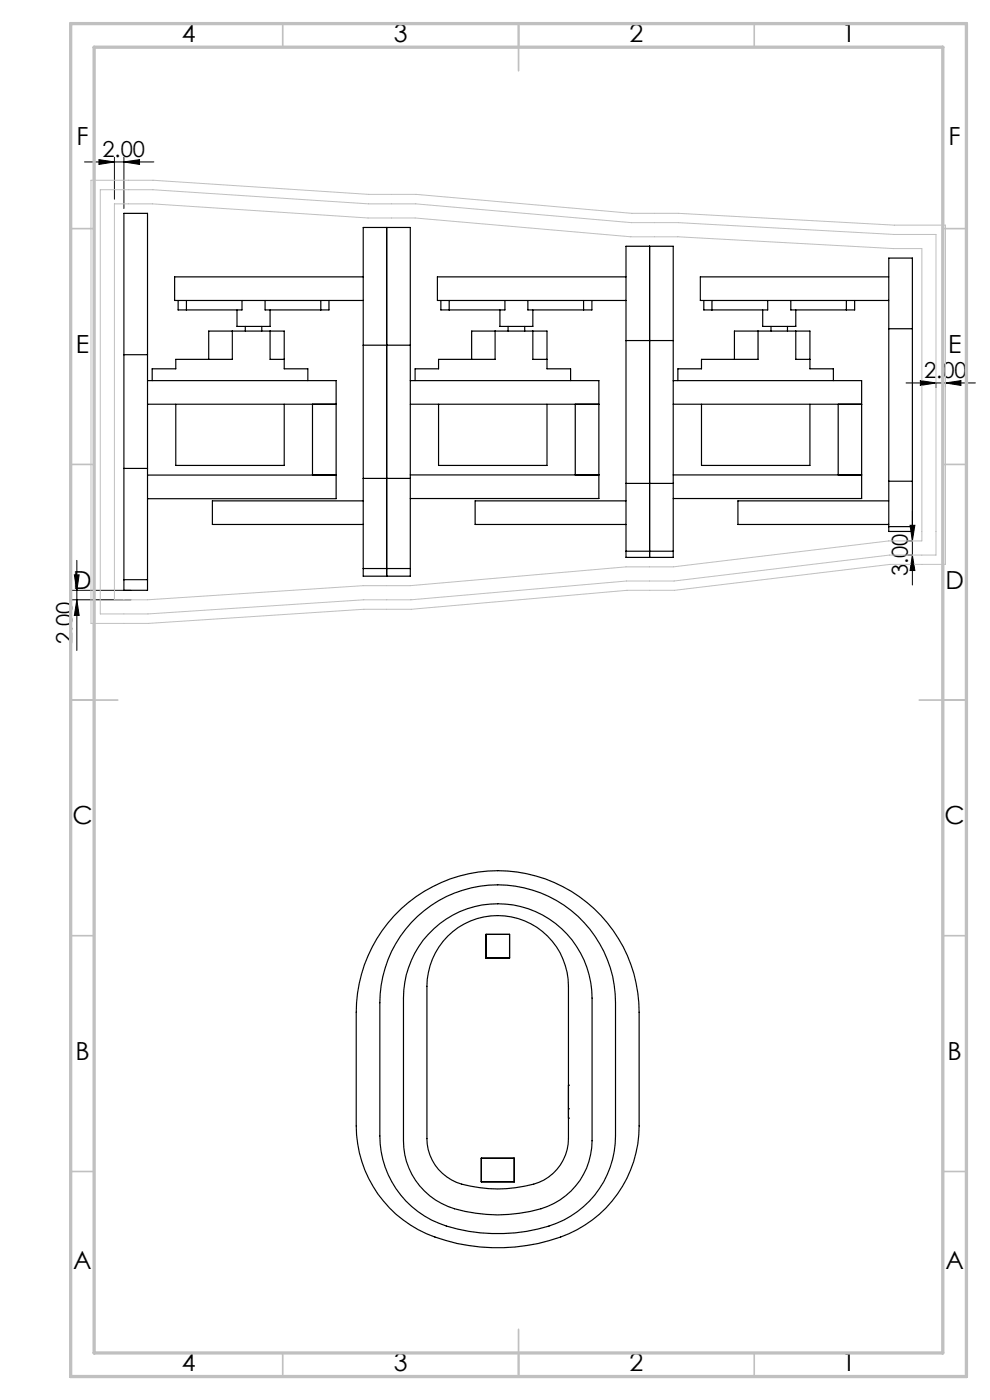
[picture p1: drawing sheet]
<svg xmlns="http://www.w3.org/2000/svg" width="210mm" height="297mm" viewBox="0 0 210 297" stroke-linecap="round" stroke-linejoin="round" font-family="sans-serif">
<g fill="none" stroke="#000" stroke-width=".21">
<path d="M17.9 34.4h14.7M21 33.9l3.3 .5-3.3 .5zM24.3 33.4v8.9M26.3 34.4l3.3-.5v1zM26.3 33.4v10.8M192.2 81.2h14.7M195.2 80.7l3.3 .5-3.3 .6zM198.5 81.2v1M200.6 81.2l3.2-.5v1.1zM200.6 81.2v1M16.3 118.9v19.1M192.5 117.8h1"/>
<path d="M192.5 114.8h1M193 111.4h1.1l-.6 3.4zM193.5 108.4v15.7M193.5 117.8l.6 3.2h-1.1zM15.3 127.2h12.5M15.3 125.2h12.5M15.8 122h1l-.5 3.2zM16.3 127.2l.5 3.4h-1z"/>
</g>
<path d="M19.3 38.2h13.2l45.7 3h10.1l45.7 4.1h9.9l45.8 2.5h10.9v71.9h-11.8l-45.7 5.5h-10.1l-45.8 4.1h-10l-45.7 3h-12.2zM21.3 40.2h11.1l45.7 3h10.1l45.7 4h10l45.8 2.5h8.8v68.1h-9.8l-45.7 5.5h-10.1l-45.7 3.9h-10l-45.8 3h-10.1zM24.3 43.2h8l45.8 3h10l45.7 4h10l45.7 2.5h6v62.1h-7l-45.7 5.5h-10l-45.8 3.9h-10l-45.7 3h-7z" fill="none" stroke="#c0c0c0" stroke-width=".21"/>
<g fill="none" stroke="#c0c0c0" stroke-width=".35">
<path d="M60 5v5M110 5v10M160 5v5M15 48.5h5M200 48.5h5M15 98.5h5M200 98.5h5M15 148.5h10M195 148.5h10M15 198.5h5M200 198.5h5M15 248.5h5"/>
<path d="M200 248.5h5M60 287v5M110 282v10M160 287v5"/>
</g>
<path d="M15 5h190v287h-190zM20 10h180v277h-180z" fill="none" stroke="#c0c0c0" stroke-width=".7"/>
<g fill="#000">
<path d="M21 33.9l3.3 .5-3.3 .5zM26.3 34.4l3.3-.5v1z"/>
<path d="M200.6 81.2l3.2-.5v1.1zM195.2 80.7l3.3 .5-3.3 .6z"/>
<path d="M16.3 127.2l.5 3.4h-1zM15.8 122h1l-.5 3.2zM193.5 117.8l.6 3.2h-1.1zM193 111.4h1.1l-.6 3.4z"/>
</g>
<g fill="none" stroke="#000" stroke-width=".25">
<path d="M77 58.7h-40v5h40M82 48.3v73.9M132.8 58.7h-40v5h40M137.8 52.2v66M188.5 58.7h-39.9v5h39.9M26.3 75.2v-29.9h5v29.9M26.3 75.2h5M26.3 75.2v24.2M31.3 75.2v24.2M37.8 63.7v2.1h1.7M39.5 63.7v2.1M49.3 70.2h-5v6"/>
<path d="M49.3 70.2v6h-12v2h-5v2.5M49.3 70.2h8M50.3 65.8v3.4h7v-3.4M51.3 63.7v2.1h-11.8M52 69.2v1M55.5 69.2v1M56.2 63.7v2.1h11.9M57.3 70.2h3v8h5v2.5M57.3 70.2v6h3M68.1 63.7v2.1M69.8 63.7v2.1h-1.7M77 73.2v-24.9h10v24.9"/>
<path d="M77 73.2h10M77 73.2v28.3M87 73.2v28.3M93.5 63.7v2.1h1.8M95.3 63.7v2.1M105 70.2h-5v6M105 70.2v6h-12v2h-4.9v2.5M105 70.2h8M106 65.8v3.4h7v-3.4M107.1 63.7v2.1h-11.8M107.8 69.2v1M111.3 69.2v1"/>
<path d="M112 63.7v2.1h11.8M113 70.2h3v8h5v2.5M113 70.2v6h3M123.8 63.7v2.1M125.6 63.7v2.1h-1.8M132.8 72.2v-20h10v20M132.8 72.2h10M132.8 72.2v30.3M142.8 72.2v30.3M149.3 63.7v2.1h1.7M151 63.7v2.1M160.8 70.2h-5v6"/>
<path d="M160.8 70.2v6h-12v2h-5v2.5M160.8 70.2h8M161.8 65.8v3.4h7v-3.4M162.8 63.7v2.1h-11.8M163.5 69.2v1M167 69.2v1M167.7 63.7v2.1h11.8M168.8 70.2h3v8h5v2.5M168.8 70.2v6h3M179.5 63.7v2.1M181.3 63.7v2.1h-1.8M188.5 69.7v-15h5v15"/>
<path d="M188.5 69.7h5M188.5 69.7v32.4M193.5 69.7v32.4M26.3 99.4v23.6M26.3 99.4h5M31.3 99.4v23.6M31.3 80.7h40v25.1h-40M31.3 85.8h40M37.3 85.8v12.9h23v-12.9M66.3 85.8v15M87 85.8h40M87 80.7h40v25.1h-40"/>
<path d="M93 85.8v12.9h23v-12.9M122 85.8v14.9M142.8 85.8h40M142.8 80.7h40v25.1h-40M148.8 85.8v12.9h23v-12.9M177.8 85.8v14.9M31.3 100.8h40M66.3 100.7h5M77 101.5v19.1M77 106.3h-32v5h32M77 101.5h10M87 101.5v19.1"/>
<path d="M87 100.7h40M132.8 116.9v1.3h10v-1.3M132.8 102.5v14.4M132.8 102.5h10M132.8 116.9h10M132.8 106.3h-32v5h32M142.8 102.5v14.4M142.8 100.7h40M188.5 102.1v9.6M188.5 111.7v1h5v-1M188.5 102.1h5M188.5 111.7h5"/>
<path d="M188.5 106.3h-32v5h32M193.5 102.1v9.6M26.3 123v2.2h5v-2.2M26.3 123h5M77 120.6v1.6h10v-1.6M77 120.6h10M85.1 192.8a30 30 0 0 1 32.4-5.6 30 30 0 0 1 18.1 27.5v24.2a25.1 25.1 0 0 1-19 24.3 39.1 39.1 0 0 1-27.9-2.3 25.2 25.2 0 0 1-13.1-22v-24.2a30.3 30.3 0 0 1 9.5-21.9zM87.2 195.7a25 25 0 0 1 27.5-6.3 25 25 0 0 1 15.9 23.3v28.3a20.1 20.1 0 0 1-16.5 19.7 35.7 35.7 0 0 1-22.6-1.9 20 20 0 0 1-10.9-17.8v-28.3a25 25 0 0 1 6.6-17zM92 197a20 20 0 0 1 21.6-3.6 20 20 0 0 1 12 18.3v30.3a15.3 15.3 0 0 1-13.1 15 32.8 32.8 0 0 1-17.5-1.1 15 15 0 0 1-9.4-13.9v-30.3a20 20 0 0 1 6.4-14.7zM95 198.6a15 15 0 0 1 16.3-3.2 15 15 0 0 1 9.3 13.8v32.3a10.2 10.2 0 0 1-9.3 10.1 28.1 28.1 0 0 1-14.5-.8 10.1 10.1 0 0 1-6.2-9.3v-32.3a15.2 15.2 0 0 1 4.4-10.6zM103.1 198.2h5v5h-5zM120.6 237.2h.1"/>
<path d="M120.6 230.2h.1M120.6 235.2h.1M102.1 245.7h7v5h-7z"/>
</g>
<g font-size="5.3">
<text x="38.5" y="8.9">4</text>
<text x="83.5" y="8.9">3</text>
<text x="133.6" y="8.9">2</text>
<text x="178.6" y="8.9">1</text>
<text x="16.2" y="30.7">F</text>
<text x="201.2" y="30.7">F</text>
<text x="16.1" y="74.9">E</text>
<text x="201.1" y="74.9">E</text>
<text x="15.5" y="124.9">D</text>
<text x="200.5" y="124.9">D</text>
<text x="15.4" y="174.9">C</text>
<text x="200.4" y="174.9">C</text>
<text x="16" y="224.9">B</text>
<text x="201" y="224.9">B</text>
<text x="15.5" y="269.2">A</text>
<text x="200.5" y="269.2">A</text>
<text x="38.5" y="290.9">4</text>
<text x="83.5" y="290.9">3</text>
<text x="133.6" y="290.9">2</text>
<text x="178.6" y="290.9">1</text>
</g>
<g font-size="4.7">
<text x="21.7" y="33.3">2.00</text>
<text x="196" y="80.2">2.00</text>
<text x="192.5" y="122.3" transform="rotate(-90 192.5 122.3)">3.00</text>
<text x="15.3" y="136.7" transform="rotate(-90 15.3 136.7)">2.00</text>
</g>
</svg>
